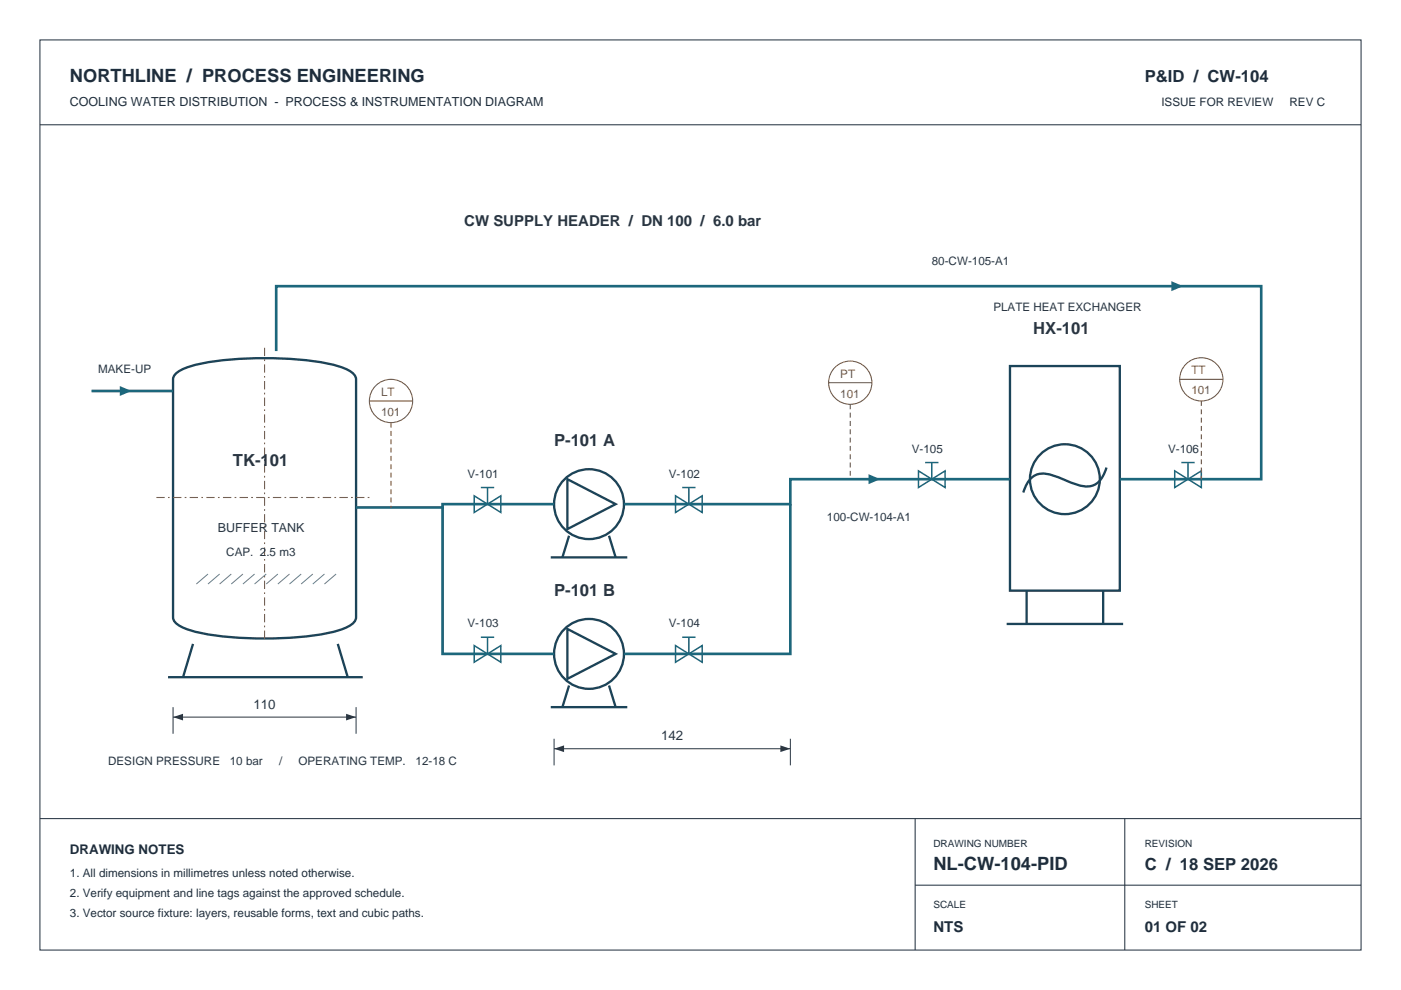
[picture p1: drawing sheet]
<svg xmlns="http://www.w3.org/2000/svg" width="297mm" height="210mm" viewBox="0 0 297 210" stroke-linecap="round" stroke-linejoin="round" font-family="sans-serif">
<!-- layer: A-SHEET -->
<path d="M8.5 8.5h280.1v192.9h-280.1zM8.5 26.5h280.1M8.5 173.6h280.1M194 173.6v27.8M238.5 173.6v27.8M194 187.7h94.6" fill="none" stroke="#1e2d3c" stroke-width=".21"/>
<!-- layer: P-EQUIPMENT -->
<g fill="none" stroke="#1b4459" stroke-width=".49">
<path d="M37.6 78.9a15.6 15.6 0 0 1 6.2-2 79.3 79.3 0 0 1 26.6 .4 8.2 8.2 0 0 1 4.9 2.4l.2 .7v50.5l-.2 .8a8.2 8.2 0 0 1-4.9 2.3 77.1 77.1 0 0 1-28.6 0 8.2 8.2 0 0 1-4.9-2.3l-.2-.8v-50.5l.2-.7zM214.1 77.6h23.3v47.6h-23.3zM234.6 99.1a4.8 4.8 0 0 1-3.8 4 15 15 0 0 1-6.1-1.8 7.6 7.6 0 0 0-4.9-.7 5.3 5.3 0 0 0-2.8 3.8M116.8 118.2h16.2M120.3 101.6l10.2 5.3-10.2 5.3zM120.6 113.6l-1.4 4.6M129.1 113.6l1.4 4.6M40.9 136.5l-2.1 7.1M71.6 136.5l2.1 7.1M120.3 133.3l10.2 5.3-10.2 5.3zM213.4 132.3h24.7M217.7 125.2v7.1"/>
<path d="M233.9 125.2v7.1M35.6 143.6h41.3M116.8 149.9h16.2M120.6 145.3l-1.4 4.6M129.1 145.3l1.4 4.6"/>
<circle cx="124.9" cy="106.9" r="7.4"/>
<circle cx="225.8" cy="101.6" r="7.4"/>
<circle cx="124.9" cy="138.6" r="7.4"/>
</g>
<!-- layer: P-PIPEWORK -->
<path d="M58.6 74.4v-13.7h208.8v40.9h-30M19.4 82.9h17.3M93.8 107.6v31h23.7M117.5 106.9h-23.7v.7h-18.3M167.6 106.9v31.7h-35.3M214.1 101.6h-46.5v5.3h-35.3" fill="none" stroke="#1c677c" stroke-width=".56"/>
<g fill="none" stroke="#1c677c" stroke-width=".32">
<path d="M194.7 99.8v3.6l5.7-3.6v3.6zM196.1 98.1h2.9M197.6 98.1v3.5M249.1 99.8v3.6l5.6-3.6v3.6zM250.5 98.1h2.8M251.9 98.1v3.5M100.5 105.1v3.6l5.7-3.6v3.6zM102 103.4h2.8M103.4 103.4v3.5M143.2 105.1v3.6l5.7-3.6v3.6zM144.6 103.4h2.9M146 103.4v3.5"/>
<path d="M100.5 136.9v3.5l5.7-3.5v3.5zM102 135.1h2.8M103.4 135.1v3.5M143.2 136.9v3.5l5.7-3.5v3.5zM144.6 135.1h2.9M146 135.1v3.5"/>
</g>
<g fill="#1c677c">
<path d="M25.4 81.8l2.5 1.1-2.5 1.1z"/>
<path d="M184.1 100.5l2.5 1.1-2.5 1.1z"/>
<path d="M248.4 59.6l2.4 1.1-2.4 1z"/>
</g>
<!-- layer: I-INSTRUMENTS -->
<path d="M33.2 105.5h45.8M56.1 135.5v-62.5" fill="none" stroke="#8d5b34" stroke-width=".23" stroke-dasharray="1.8 .7 .4 .7" stroke-linecap="butt"/>
<g fill="none" stroke="#8d5b34" stroke-width=".23">
<path d="M78.3 85h9.2M175.7 81.1h9.2M250.1 80.4h9.2"/>
<circle cx="82.9" cy="85" r="4.6"/>
<circle cx="180.3" cy="81.1" r="4.6"/>
<circle cx="254.7" cy="80.4" r="4.6"/>
</g>
<path d="M82.9 89.6v18M180.3 85.7v15.9M254.7 85v16.6" fill="none" stroke="#8d5b34" stroke-width=".23" stroke-dasharray="1.1 .7" stroke-linecap="butt"/>
<!-- layer: A-ANNOTATION -->
<path d="M36.7 149.9v5.7M36.7 152h38.8M75.5 149.9v5.7" fill="none" stroke="#2a3540" stroke-width=".21"/>
<g fill="#2a3540">
<path d="M36.7 152l2.1-.7v1.5z"/>
<path d="M73.4 151.3l2.1 .7-2.1 .8z"/>
</g>
<path d="M117.5 156.6v5.7M117.5 158.8h50.1M167.6 156.6v5.7" fill="none" stroke="#2a3540" stroke-width=".21"/>
<g fill="#2a3540">
<path d="M117.5 158.8l2.1-.8v1.5z"/>
<path d="M165.5 158l2.1 .8-2.1 .7z"/>
</g>
<!-- layer: H-HATCH -->
<path d="M44.1 121.7l-2.5 2.1M46.6 121.7l-2.5 2.1M49 121.7l-2.4 2.1M51.5 121.7l-2.5 2.1M54 121.7l-2.5 2.1M56.4 121.7l-2.4 2.1M58.9 121.7l-2.5 2.1M61.4 121.7l-2.5 2.1M63.9 121.7l-2.5 2.1M66.3 121.7l-2.4 2.1M68.8 121.7l-2.5 2.1M71.3 121.7l-2.5 2.1" fill="none" stroke="#697f85" stroke-width=".21"/>
<g font-size="3.9" fill="#1e2d3c">
<text x="14.8" y="17.3">NORTHLINE / PROCESS ENGINEERING</text>
<text x="197.9" y="184.5">NL-CW-104-PID</text>
</g>
<g font-size="3.5" fill="#1e2d3c">
<text x="242.7" y="17.3">P&amp;ID / CW-104</text>
<text x="242.7" y="184.5">C / 18 SEP 2026</text>
</g>
<g font-size="3.5" fill="#2a3540">
<text x="219.1" y="70.9">HX-101</text>
<text x="117.5" y="94.5">P-101 A</text>
<text x="49.4" y="98.8">TK-101</text>
<text x="117.5" y="126.3">P-101 B</text>
</g>
<text font-size="3.2" fill="#2a3540" x="98.4" y="48">CW SUPPLY HEADER / DN 100 / 6.0 bar</text>
<g font-size="3.2" fill="#1e2d3c">
<text x="197.9" y="197.6">NTS</text>
<text x="242.7" y="197.6">01 OF 02</text>
</g>
<g font-size="2.8" fill="#2a3540">
<text x="53.7" y="150.3">110</text>
<text x="140.2" y="157">142</text>
</g>
<text font-size="2.8" fill="#1e2d3c" x="14.8" y="181">DRAWING NOTES</text>
<text font-size="2.6" fill="#1e2d3c" x="14.8" y="22.6">COOLING WATER DISTRIBUTION - PROCESS &amp; INSTRUMENTATION DIAGRAM</text>
<text font-size="2.6" fill="#2a3540" x="46.2" y="112.9">BUFFER TANK</text>
<g font-size="2.5" fill="#1e2d3c">
<text x="246.2" y="22.6">ISSUE FOR REVIEW</text>
<text x="273.4" y="22.6">REV C</text>
<text x="14.8" y="185.9">1. All dimensions in millimetres unless noted otherwise.</text>
<text x="14.8" y="190.1">2. Verify equipment and line tags against the approved schedule.</text>
<text x="14.8" y="194.4">3. Vector source fixture: layers, reusable forms, text and cubic paths.</text>
</g>
<g font-size="2.5" fill="#2a3540">
<text x="197.6" y="56.1">80-CW-105-A1</text>
<text x="210.6" y="66">PLATE HEAT EXCHANGER</text>
<text x="20.8" y="79">MAKE-UP</text>
<text x="193.3" y="96">V-105</text>
<text x="247.6" y="96">V-106</text>
<text x="99.1" y="101.2">V-101</text>
<text x="141.8" y="101.2">V-102</text>
<text x="175.3" y="110.4">100-CW-104-A1</text>
<text x="48" y="117.8">CAP. 2.5 m3</text>
<text x="99.1" y="133">V-103</text>
<text x="141.8" y="133">V-104</text>
<text x="22.9" y="162.3">DESIGN PRESSURE</text>
<text x="48.7" y="162.3">10 bar</text>
<text x="59.2" y="162.3">/</text>
<text x="63.3" y="162.3">OPERATING TEMP.</text>
<text x="88.1" y="162.3">12-18 C</text>
</g>
<g font-size="2.5" fill="#8d5b34">
<text x="80.8" y="84">LT</text>
<text x="178.2" y="80.1">PT</text>
<text x="252.6" y="79.4">TT</text>
<text x="252.6" y="83.6">101</text>
<text x="80.8" y="88.2">101</text>
<text x="178.2" y="84.3">101</text>
</g>
<g font-size="2.1" fill="#1e2d3c">
<text x="197.9" y="179.6">DRAWING NUMBER</text>
<text x="242.7" y="179.6">REVISION</text>
<text x="197.9" y="192.6">SCALE</text>
<text x="242.7" y="192.6">SHEET</text>
</g>
</svg>
